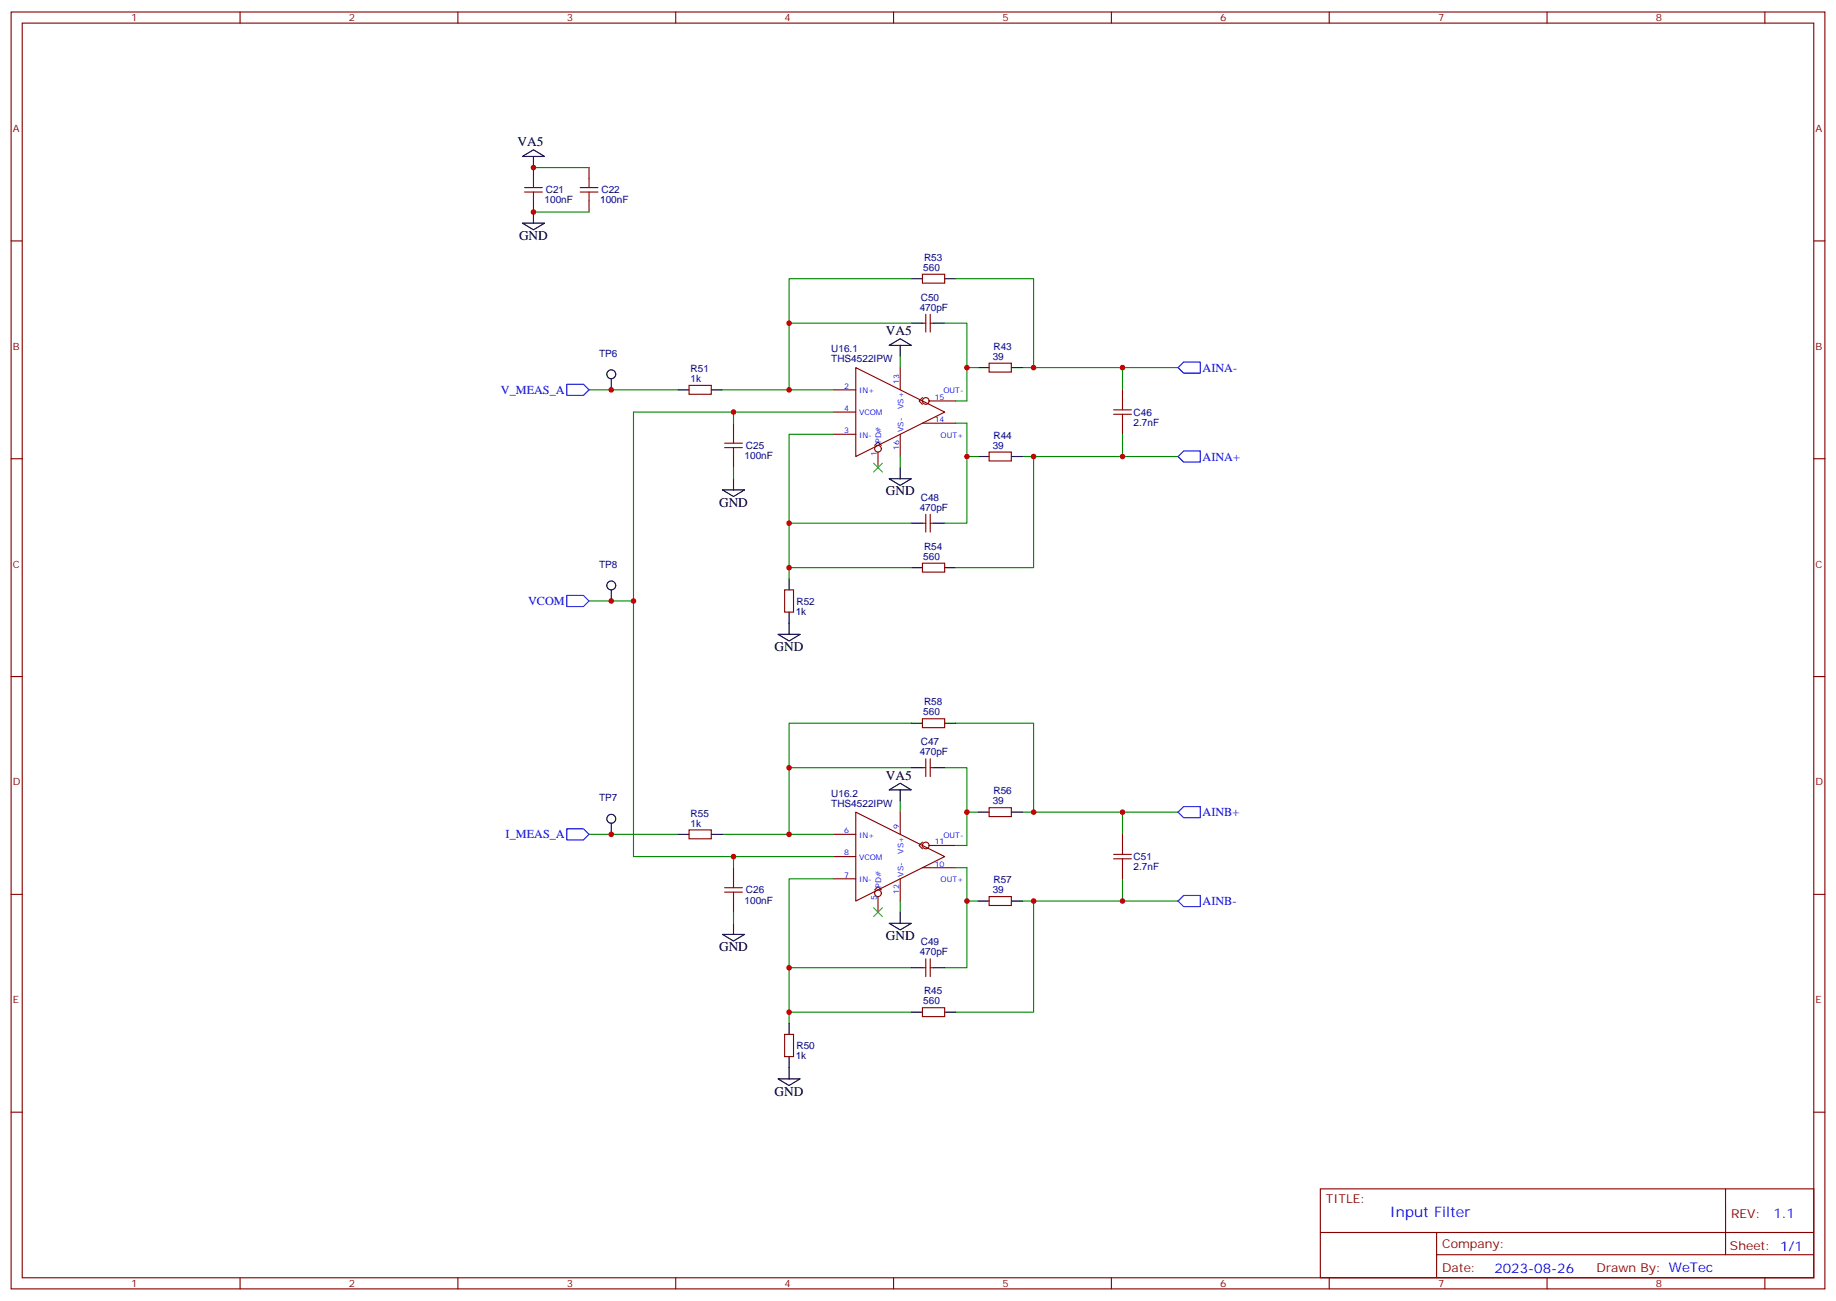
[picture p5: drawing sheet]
<svg xmlns="http://www.w3.org/2000/svg" width="583mm" height="413mm" viewBox="0 0 583 413" stroke-linecap="round" stroke-linejoin="round" font-family="sans-serif">
<g fill="none" stroke="#870000" stroke-width=".35">
<path d="M3.5 3.8h575.8v405.4h-575.8zM7.1 7.3h568.6v398.3h-568.6zM76.2 3.8v3.5M145.3 3.8v3.5M214.5 3.8v3.5M283.6 3.8v3.5M352.8 3.8v3.5M421.9 3.8v3.5M491.1 3.8v3.5M560.2 3.8v3.5M169.3 53.2v3.5M187 53.2v3.5"/>
<path d="M3.5 76.5h3.6M169.3 63.8v3.5M187 63.8v3.5M575.7 76.5h3.6M292.8 87.1h7.1v2.8h-7.1zM293.9 99.8v5.6M295.3 99.8v5.6M271.6 116.7l28.3 14.1-28.3 14.1zM285.8 116.7v7.1M292.8 102.6h1.1M295.3 102.6h1M314 115.3h7v2.8h-7z"/>
<path d="M218.7 122.3h7.1v2.9h-7.1zM232.8 134.3v3.6M264.6 123.8h7M264.6 137.9h7M264.6 130.8h7M285.8 137.9v7M292.8 126.2l-1.1 1.1 1.1 1M292.8 134.3h10.6M294.9 127.3h8.5M356.3 123.8v3.5M356.3 134.3v3.6M3.5 145.6h3.6"/>
<path d="M232.8 144.9v3.5M277.6 141.4l1.1-1.1 1.1 1.1M278.7 143.5v4.9M314 143.5h7v2.8h-7zM575.7 145.6h3.6M292.8 178.8h7.1v2.8h-7.1zM292.8 166.1h1.1M293.9 163.3v5.6M295.3 163.3v5.6M295.3 166.1h1M249.1 187.3h2.8v7h-2.8zM3.5 214.8h3.6"/>
<path d="M575.7 214.8h3.6M292.8 228.2h7.1v2.8h-7.1zM271.6 257.8l28.3 14.1-28.3 14.1zM285.8 257.8v7.1M292.8 243.7h1.1M293.9 240.9v5.6M295.3 240.9v5.6M295.3 243.7h1M314 256.4h7v2.8h-7zM218.7 263.5h7.1v2.8h-7.1zM232.8 275.4v3.6M264.6 264.9h7"/>
<path d="M264.6 279h7M264.6 271.9h7M285.8 279v7M292.8 267.3l-1.1 1.1 1.1 1.1M292.8 275.4h10.6M294.9 268.4h8.5M356.3 264.9v3.5M356.3 275.4v3.6M3.5 283.9h3.6M232.8 286v3.6M277.6 282.5l1.1-1.1 1.1 1.1M278.7 284.6v5"/>
<path d="M314 284.6h7v2.8h-7zM575.7 283.9h3.6M292.8 319.9h7.1v2.8h-7.1zM292.8 307.2h1.1M293.9 304.4v5.6M295.3 304.4v5.6M295.3 307.2h1M249.1 328.4h2.8v7h-2.8zM3.5 353.1h3.6M575.7 353.1h3.6M419.1 377.4h156.6v28.2h-156.6zM547.7 377.4v20.9"/>
<path d="M419.1 391.2h156.5M456 398.3h119.6M456 391.2v14.2M76.2 405.6v3.6M145.3 405.6v3.6M214.5 405.6v3.6M283.6 405.6v3.6M352.8 405.6v3.6M421.9 405.6v3.6M491.1 405.6v3.6M560.2 405.6v3.6"/>
<circle cx="293.9" cy="127.3" r="1.06"/>
<circle cx="278.7" cy="142.5" r="1.06"/>
<circle cx="293.9" cy="268.4" r="1.06"/>
<circle cx="278.7" cy="283.6" r="1.06"/>
</g>
<g fill="none" stroke="#000" stroke-width=".35">
<path d="M165.8 49.7l3.5-2.1 3.6 2.1zM169.3 49.7v3.5M165.8 70.8h7.1l-3.6 2.2zM169.3 67.3v3.5M289.3 88.5h3.5M299.9 88.5h3.5M282.2 109.6l3.6-2.1 3.5 2.1zM285.8 109.6v3.6M289.3 102.6h3.5M296.3 102.6h3.6M310.4 116.7h3.6M321 116.7h3.6"/>
<path d="M215.2 123.8h3.5M225.8 123.8h3.5M229.3 155.5h7.1l-3.6 2.1zM232.8 152v3.5M282.2 152h7.1l-3.5 2.1zM285.8 148.4v3.6M310.4 144.9h3.6M321 144.9h3.6M289.3 166.1h3.5M296.3 166.1h3.6M250.5 183.7v3.6M250.5 194.3v7.1"/>
<path d="M289.3 180.2h3.5M299.9 180.2h3.5M246.9 201.4h7.1l-3.5 2.1zM289.3 229.6h3.5M299.9 229.6h3.5M282.2 250.8l3.6-2.2 3.5 2.2zM285.8 250.8v3.5M289.3 243.7h3.5M296.3 243.7h3.6M310.4 257.8h3.6M321 257.8h3.6M215.2 264.9h3.5"/>
<path d="M225.8 264.9h3.5M229.3 296.6h7.1l-3.6 2.1zM232.8 293.1v3.5M282.2 293.1h7.1l-3.5 2.1zM285.8 289.6v3.5M310.4 286h3.6M321 286h3.6M289.3 307.2h3.5M296.3 307.2h3.6M250.5 324.8v3.6M250.5 335.4v7.1M289.3 321.3h3.5"/>
<path d="M299.9 321.3h3.5M246.9 342.5h7.1l-3.5 2.1z"/>
</g>
<g fill="none" stroke="#008700" stroke-width=".35">
<path d="M169.3 53.2h17.7M169.3 67.3h17.7M289.3 88.5h-38.8v14.1M303.4 88.5h24.7v28.2h-3.5M285.8 113.2v3.5M289.3 102.6h-38.8v21.2M299.9 102.6h7v24.7h-3.5M306.9 116.7h3.5M328.1 116.7h45.8M356.3 116.7v7.1M187 123.8h28.2M229.3 123.8h35.3"/>
<path d="M232.8 130.8v3.5M264.6 137.9h-14.1v45.8M264.6 130.8h-63.5v141.1h63.5M303.4 134.3h3.5v31.8h-7M356.3 137.9v7M232.8 148.4v3.6M285.8 144.9v3.5M306.9 144.9h3.5M324.6 144.9h3.5v35.3h-24.7M328.1 144.9h45.8M250.5 166.1h38.8M187 190.8h14.1"/>
<path d="M250.5 180.2h38.8M289.3 229.6h-38.8v14.1M303.4 229.6h24.7v28.2h-3.5M285.8 254.3v3.5M289.3 243.7h-38.8v21.2M299.9 243.7h7v24.7h-3.5M306.9 257.8h3.5M328.1 257.8h45.8M356.3 257.8v7.1M187 264.9h28.2M229.3 264.9h35.3M232.8 271.9v3.5"/>
<path d="M264.6 279h-14.1v45.8M303.4 275.4h3.5v31.8h-7M356.3 279v7M232.8 289.6v3.5M285.8 286v3.6M306.9 286h3.5M324.6 286h3.5v35.3h-24.7M328.1 286h45.8M250.5 307.2h38.8M250.5 321.3h38.8"/>
</g>
<g fill="none" stroke="#a10000" stroke-width=".35">
<path d="M166.5 59.5h5.7M169.3 56.7v2.8M184.1 59.5h5.7M187 56.7v2.8M166.5 61h5.7M169.3 61v2.8M184.1 61h5.7M187 61v2.8M232.8 137.9v2.8M353.5 131.5h5.6M353.5 130.1h5.6M356.3 127.3v2.8"/>
<path d="M356.3 131.5v2.8M230 142.1h5.7M230 140.7h5.7M232.8 142.1v2.8M232.8 279v2.8M353.5 272.6h5.6M353.5 271.2h5.6M356.3 268.4v2.8M356.3 272.6v2.8M230 283.2h5.7M230 281.8h5.7M232.8 283.2v2.8"/>
</g>
<path d="M373.9 116.7l1.8-1.8h5.3v3.6h-5.3zM373.9 144.9l1.8-1.7h5.3v3.5h-5.3zM179.9 189h5.3l1.8 1.8-1.8 1.7h-5.3zM373.9 257.8l1.8-1.8h5.3v3.6h-5.3zM373.9 286l1.8-1.7h5.3v3.5h-5.3z" fill="none" stroke="#00f" stroke-width=".35"/>
<path d="M277.3 147l2.8 2.9M280.1 147l-2.8 2.9M277.3 288.1l2.8 2.9M280.1 288.1l-2.8 2.9" fill="none" stroke="#3c3" stroke-width=".35"/>
<circle cx="194" cy="118.8" r="1.41" fill="#fff" stroke="#000" stroke-width=".35"/>
<path d="M194 120.2v3.6" fill="none" stroke="#000" stroke-width=".35"/>
<circle cx="194" cy="259.9" r="1.41" fill="#fff" stroke="#000" stroke-width=".35"/>
<path d="M194 261.3v3.6" fill="none" stroke="#000" stroke-width=".35"/>
<circle cx="194" cy="185.8" r="1.41" fill="#fff" stroke="#000" stroke-width=".35"/>
<path d="M194 187.3v3.5" fill="none" stroke="#000" stroke-width=".35"/>
<path d="M179.9 122h5.3l1.8 1.8-1.8 1.7h-5.3zM179.9 263.1h5.3l1.8 1.8-1.8 1.7h-5.3z" fill="none" stroke="#00f" stroke-width=".35"/>
<g fill="#c00">
<circle cx="169.3" cy="53.2" r=".88"/>
<circle cx="250.5" cy="180.2" r=".88"/>
<circle cx="250.5" cy="166.1" r=".88"/>
<circle cx="250.5" cy="123.8" r=".88"/>
<circle cx="250.5" cy="102.6" r=".88"/>
<circle cx="328.1" cy="116.7" r=".88"/>
<circle cx="328.1" cy="144.9" r=".88"/>
<circle cx="356.3" cy="116.7" r=".88"/>
<circle cx="356.3" cy="144.9" r=".88"/>
<circle cx="356.3" cy="286" r=".88"/>
<circle cx="356.3" cy="257.8" r=".88"/>
<circle cx="328.1" cy="286" r=".88"/>
<circle cx="328.1" cy="257.8" r=".88"/>
<circle cx="250.5" cy="243.7" r=".88"/>
<circle cx="250.5" cy="264.9" r=".88"/>
<circle cx="250.5" cy="307.2" r=".88"/>
<circle cx="250.5" cy="321.3" r=".88"/>
<circle cx="169.3" cy="67.3" r=".88"/>
<circle cx="232.8" cy="130.8" r=".88"/>
<circle cx="232.8" cy="271.9" r=".88"/>
<circle cx="201.1" cy="190.8" r=".88"/>
<circle cx="306.9" cy="144.9" r=".88"/>
<circle cx="306.9" cy="116.7" r=".88"/>
<circle cx="306.9" cy="257.8" r=".88"/>
<circle cx="306.9" cy="286" r=".88"/>
<circle cx="194" cy="264.9" r=".88"/>
<circle cx="194" cy="123.8" r=".88"/>
<circle cx="194" cy="190.8" r=".88"/>
</g>
<text font-size="4.6" fill="#00f" x="441.2" y="386.4">Input Filter</text>
<g font-size="4.2">
<text x="164.3" y="46.4">VA5</text>
<text x="164.7" y="76.1">GND</text>
<text x="281.2" y="106.4">VA5</text>
<text x="228.2" y="160.8">GND</text>
<text x="281.2" y="157.3">GND</text>
<text x="245.9" y="206.7">GND</text>
<text x="281.2" y="247.5">VA5</text>
<text x="281.2" y="298.4">GND</text>
<text x="228.2" y="301.9">GND</text>
<text x="245.9" y="347.8">GND</text>
</g>
<g font-size="4.2" fill="#00f">
<text x="562.9" y="386.7">1.1</text>
<text x="474.4" y="404">2023-08-26</text>
</g>
<g font-size="3.9" fill="#00f">
<text x="381.7" y="118">AINA-</text>
<text x="159" y="125.1">V_MEAS_A</text>
<text x="381.7" y="146.2">AINA+</text>
<text x="167.6" y="192">VCOM</text>
<text x="381.7" y="259.1">AINB+</text>
<text x="160.5" y="266.2">I_MEAS_A</text>
<text x="381.7" y="287.3">AINB-</text>
</g>
<g font-size="3.9" fill="#800">
<text x="420.9" y="382">TITLE:</text>
<text x="549.5" y="386.7">REV:</text>
<text x="457.8" y="396.2">Company:</text>
<text x="549.1" y="396.8">Sheet: 1/1</text>
<text x="457.8" y="403.9">Date:</text>
<text x="506.8" y="403.9">Drawn By: WeTec</text>
</g>
<g font-size="3.2" fill="#800">
<text x="41.6" y="6.8">1</text>
<text x="110.8" y="6.8">2</text>
<text x="179.9" y="6.8">3</text>
<text x="249.1" y="6.8">4</text>
<text x="318.2" y="6.8">5</text>
<text x="387.3" y="6.8">6</text>
<text x="456.5" y="6.8">7</text>
<text x="525.6" y="6.8">8</text>
<text x="4.1" y="41.9">A</text>
<text x="576.3" y="41.9">A</text>
<text x="4.1" y="111.1">B</text>
<text x="576.3" y="111.1">B</text>
<text x="4.1" y="180.2">C</text>
<text x="576.3" y="180.2">C</text>
<text x="4.1" y="249.3">D</text>
<text x="576.3" y="249.3">D</text>
<text x="4.1" y="318.5">E</text>
<text x="576.3" y="318.5">E</text>
<text x="41.6" y="408.6">1</text>
<text x="110.8" y="408.6">2</text>
<text x="179.9" y="408.6">3</text>
<text x="249.1" y="408.6">4</text>
<text x="318.2" y="408.6">5</text>
<text x="387.3" y="408.6">6</text>
<text x="456.5" y="408.6">7</text>
<text x="525.6" y="408.6">8</text>
</g>
<g font-size="3.2" fill="#000080">
<text x="172.9" y="64.6">100nF</text>
<text x="173.3" y="61.3">C21</text>
<text x="190.5" y="64.6">100nF</text>
<text x="190.9" y="61.3">C22</text>
<text x="293.3" y="82.8">R53</text>
<text x="293.1" y="86">560</text>
<text x="292.3" y="95.5">C50</text>
<text x="291.9" y="98.7">470pF</text>
<text x="190.1" y="113.2">TP6</text>
<text x="263.9" y="111.8">U16.1</text>
<text x="315.4" y="111">R43</text>
<text x="219.2" y="118.2">R51</text>
<text x="263.9" y="114.9">THS4522IPW</text>
<text x="315.1" y="114.2">39</text>
<text x="219.2" y="121.3">1k</text>
<text x="359.8" y="132">C46</text>
<text x="359.8" y="135.1">2.7nF</text>
<text x="236.8" y="142.4">C25</text>
<text x="315.1" y="142.5">39</text>
<text x="315.4" y="139.2">R44</text>
<text x="236.4" y="145.7">100nF</text>
<text x="292.3" y="159">C48</text>
<text x="291.9" y="162.2">470pF</text>
<text x="293.1" y="177.7">560</text>
<text x="293.3" y="174.5">R54</text>
<text x="190.1" y="180.2">TP8</text>
<text x="252.8" y="191.9">R52</text>
<text x="252.6" y="195.1">1k</text>
<text x="293.1" y="227.1">560</text>
<text x="293.3" y="223.9">R58</text>
<text x="291.9" y="239.8">470pF</text>
<text x="292.3" y="236.6">C47</text>
<text x="190.1" y="254.3">TP7</text>
<text x="263.9" y="256">THS4522IPW</text>
<text x="263.9" y="252.9">U16.2</text>
<text x="315.1" y="255.3">39</text>
<text x="315.4" y="252.1">R56</text>
<text x="219.2" y="262.4">1k</text>
<text x="219.2" y="259.3">R55</text>
<text x="359.8" y="273.1">C51</text>
<text x="315.4" y="280.3">R57</text>
<text x="359.8" y="276.2">2.7nF</text>
<text x="236.4" y="286.8">100nF</text>
<text x="236.8" y="283.5">C26</text>
<text x="315.1" y="283.6">39</text>
<text x="291.9" y="303.3">470pF</text>
<text x="292.3" y="300.1">C49</text>
<text x="293.3" y="315.6">R45</text>
<text x="293.1" y="318.8">560</text>
<text x="252.8" y="333">R50</text>
<text x="252.6" y="336.3">1k</text>
</g>
<g font-size="2.5" fill="#00f">
<text x="268" y="123.4">2</text>
<text x="272.7" y="124.8">IN+</text>
<text x="285.4" y="122" transform="rotate(-90 285.4 122)">13</text>
<text x="299.5" y="124.8">OUT-</text>
<text x="268" y="130.5">4</text>
<text x="272.7" y="131.9">VCOM</text>
<text x="286.8" y="129.9" transform="rotate(-90 286.8 129.9)">VS+</text>
<text x="296.7" y="126.9">15</text>
<text x="268" y="137.5">3</text>
<text x="286.8" y="137.2" transform="rotate(-90 286.8 137.2)">VS-</text>
<text x="296.7" y="134">14</text>
<text x="272.7" y="138.9">IN-</text>
<text x="279.8" y="140.7" transform="rotate(-90 279.8 140.7)">PD#</text>
<text x="285.4" y="142.8" transform="rotate(-90 285.4 142.8)">16</text>
<text x="298.6" y="138.9">OUT+</text>
<text x="278.3" y="144.7" transform="rotate(-90 278.3 144.7)">1</text>
<text x="285.4" y="263.1" transform="rotate(-90 285.4 263.1)">9</text>
<text x="268" y="264.5">6</text>
<text x="272.7" y="265.9">IN+</text>
<text x="296.7" y="268">11</text>
<text x="299.5" y="265.9">OUT-</text>
<text x="268" y="271.6">8</text>
<text x="272.7" y="273">VCOM</text>
<text x="286.8" y="271" transform="rotate(-90 286.8 271)">VS+</text>
<text x="296.7" y="275.1">10</text>
<text x="268" y="278.6">7</text>
<text x="272.7" y="280">IN-</text>
<text x="279.8" y="281.8" transform="rotate(-90 279.8 281.8)">PD#</text>
<text x="286.8" y="278.3" transform="rotate(-90 286.8 278.3)">VS-</text>
<text x="298.6" y="280">OUT+</text>
<text x="278.3" y="285.8" transform="rotate(-90 278.3 285.8)">5</text>
<text x="285.4" y="283.9" transform="rotate(-90 285.4 283.9)">12</text>
</g>
</svg>
